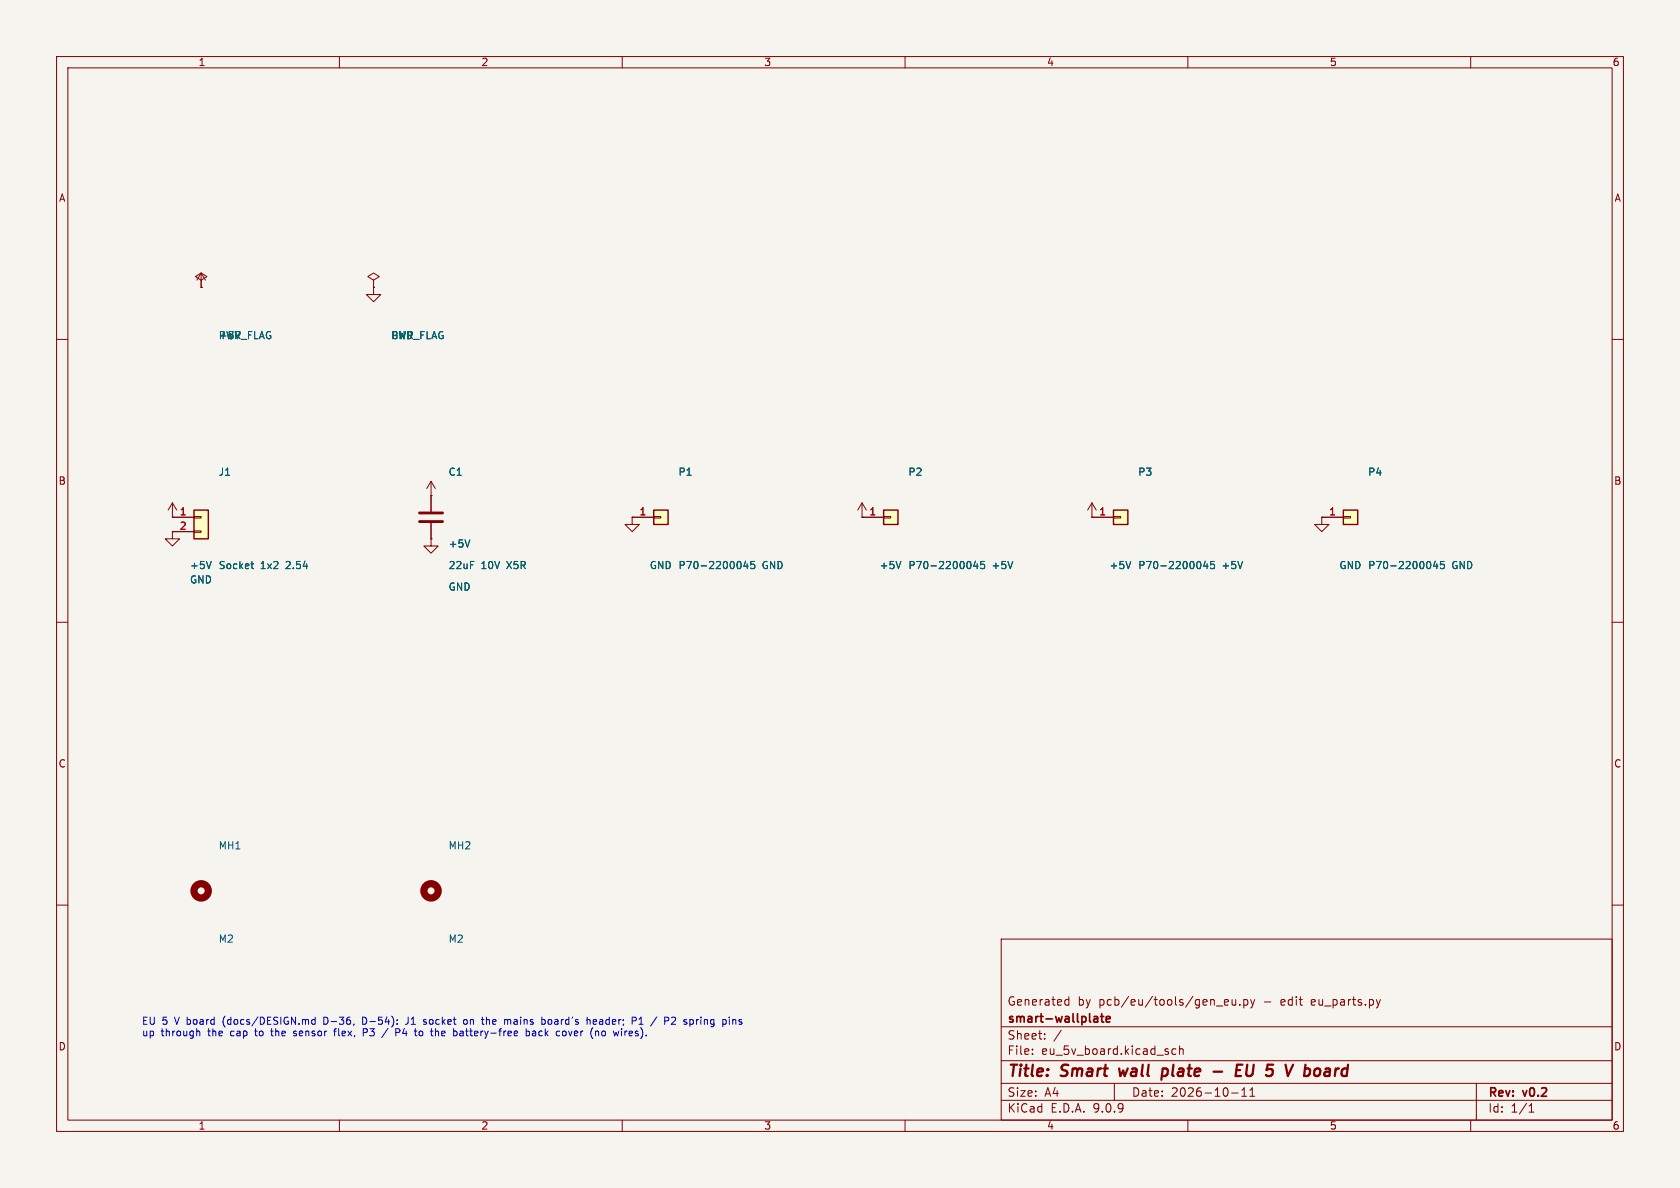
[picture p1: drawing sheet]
<svg xmlns="http://www.w3.org/2000/svg" width="297mm" height="210mm" viewBox="0 0 297 210" stroke-linecap="round" stroke-linejoin="round" font-family="sans-serif">
<path d="M0 0h297v210h-297z" fill="#f5f4ef" stroke="#f5f4ef" stroke-width=".18"/>
<g fill="none" stroke="#840000" stroke-width=".18">
<path d="M10 10h277v190h-277zM12 12h273v186h-273zM60 10v2M110 10v2M160 10v2M210 10v2M260 10v2M10 60h2M285 60h2M30.5 94v1.3h1.2l-1.2 1.2-1.3-1.2h1.3M30.5 94h.1M30.5 91.4h.1"/>
<path d="M30.5 88.9l-.8 1.3M30.5 88.9l.7 1.3M30.5 88.9v2.5M76.2 87.6h.1M76.2 85.1l-.8 1.3M76.2 85.1l.8 1.3M76.2 85.1v5.3M76.2 92.5v2.8M152.4 91.4h.1M152.4 88.9l-.8 1.3M152.4 88.9l.8 1.3M152.4 88.9v2.5"/>
<path d="M10 110h2M285 110h2M10 160h2M177 166h108v32h-108zM188.4 177.6h.6M188.4 176.8h.6M189 176.2v1.5M216.5 177.6h.6M216.5 176.8l.5-.1 .2 .4-.7 .1M217.8 176.7l.1 .9 .3 .1 .3-.1M218.5 176.7v1M219.2 177.6v.1"/>
<path d="M219.9 176.8l.4-.1 .3 .3v.4l-.1 .2h-.6M219.9 176.7v1.5M221.1 176.7l.4 1M221.5 177.7l-.2 .4-.2 .1M221.8 176.7l-.3 1M244 176.7l-.3 1M285 160h2M60 198v2M110 198v2M160 198v2M177 194.5h108M177 191.5h108"/>
<path d="M177 187.5h108M177 181.5h108M182.5 186.3v.1M182.5 185.5v.1M184.7 183.6v.1M184.7 182.8v.1M187.6 182.1l-1.3 2M197 191.5v3M207.9 185.5l-.4-.1-.3 .3v.4l.1 .2h.6M208.5 185.5l.2-.1 .4 .1 .1 .9M208.5 184.9v1.5M210 198v2"/>
<path d="M217.7 193.2h1.2M219.5 193.8h.9M219.5 192.7l.5-.4v1.5M221 193.8h.8M221 192.7l.4-.4v1.5M260 198v2M261 191.5v6.5M270.3 196.6h.9M270.3 195.5l.4-.4v1.5"/>
</g>
<path d="M197.8 188.9l.3 1.3 .5-.9M205.4 190.1l.2 .1 .6-.1M205.6 189l.2-.1 .5 .1M205.6 188.9l-.3 2M214.5 189.4h1.6M218.6 189.2h.6M219.6 188.2h-.9l-.3 2h1M220.5 188.2l-.2 1.6 .2 .3 .5 .1M230.7 189l.2-.1 .6 .1 .1 .3-.1 .5a.66 .66 0 0 1-.9 .3M230.8 188.2l-.3 2" fill="none" stroke="#840000" stroke-width=".4"/>
<path d="M193.8 179.7l.3 .2v.8M194.6 179.7h.5M194.8 179.2v1.3l.3 .2M194.1 180.6l-.5 .1M194.1 180l-.5 .1M195.6 180.2l.7-.2-.1-.2-.4-.1-.2 .2v.7h.6" fill="none" stroke="#840000" stroke-width=".3"/>
<path d="M37.3 99.2l-.4 1.3M83.1 95.4l-.5 1.3M159.3 99.2l-.5 1.3" fill="none" stroke="#006464" stroke-width=".18"/>
<g fill="none" stroke="#840000" stroke-width="1.3">
<circle cx="35.6" cy="157.5" r="1.27"/>
<circle cx="76.2" cy="157.5" r="1.27"/>
</g>
<path d="M74.2 90.7h4M74.2 92.2h4" fill="none" stroke="#840000" stroke-width=".51"/>
<path d="M115.6 90.2h2.5v2.5h-2.5z" fill="#ffffc2"/>
<path d="M115.6 90.2h2.5v2.5h-2.5z" fill="none" stroke="#840000" stroke-width=".25"/>
<path d="M35.6 50.8h.1M35.6 48.3l-.8 1.2M35.6 48.3l.7 1.2M35.6 48.3v2.5M76.2 95.3v1.2h1.3l-1.3 1.3-1.3-1.3h1.3M76.2 95.3h.1M111.8 91.4v1.3h1.2l-1.2 1.3-1.3-1.3h1.3M111.8 91.4h.1M111.8 91.4h3.8M115.6 91.3h1.2v.3h-1.2z" fill="none" stroke="#840000" stroke-width=".18"/>
<path d="M131 99.5v.8M131.8 99.2l-.3 .9h.8M132.1 99.7v.8M133.4 99.2h-.6l-.1 .7 .2-.2 .4 .1 .1 .2v.4l-.2 .1-.5-.1" fill="none" stroke="#006464" stroke-width=".18"/>
<path d="M237.5 90.2h2.5v2.5h-2.5z" fill="#ffffc2"/>
<path d="M237.5 90.2h2.5v2.5h-2.5z" fill="none" stroke="#840000" stroke-width=".25"/>
<path d="M233.7 91.4h3.8M237.5 91.3h1.3v.3h-1.3z" fill="none" stroke="#840000" stroke-width=".18"/>
<path d="M252.9 99.5v.8M253.7 99.2l-.3 .9h.8M254 99.7v.8M255.3 99.2h-.6l-.1 .7 .2-.2 .4 .1 .2 .2-.1 .4-.2 .1-.5-.1" fill="none" stroke="#006464" stroke-width=".18"/>
<path d="M196.8 90.2h2.6v2.5h-2.6z" fill="#ffffc2"/>
<path d="M196.8 90.2h2.6v2.5h-2.6z" fill="none" stroke="#840000" stroke-width=".25"/>
<path d="M193 91.4h.1M193 91.4h3.8M193 88.9l-.7 1.3M193 88.9l.8 1.3M193 88.9v2.5M196.8 91.3h1.3v.3h-1.3z" fill="none" stroke="#840000" stroke-width=".18"/>
<path d="M199.9 99.2l-.4 1.3M212.2 99.5v.8M213.1 99.2l-.3 .9h.8M213.4 99.7v.8M214.7 99.2h-.6l-.1 .7 .2-.2 .4 .1 .1 .2v.4l-.2 .1-.5-.1" fill="none" stroke="#006464" stroke-width=".18"/>
<path d="M156.2 90.2h2.5v2.5h-2.5z" fill="#ffffc2"/>
<path d="M156.2 90.2h2.5v2.5h-2.5z" fill="none" stroke="#840000" stroke-width=".25"/>
<path d="M35.6 49.5l1-.6-1-.6-1.1 .6 1.1 .6v1.3M35.6 50.8h.1M66 50.8v1.3h1.3l-1.3 1.2-1.2-1.2h1.2M66 50.8h.1M66 49.5l1.1-.6-1.1-.6-1 .6 1 .6v1.3M152.4 91.4h3.8M156.2 91.3h1.3v.3h-1.3zM233.7 91.4v1.3h1.2l-1.2 1.3-1.3-1.3h1.3M233.7 91.4h.1" fill="none" stroke="#840000" stroke-width=".18"/>
<path d="M171.6 99.5v.8M172.4 99.2l-.3 .9h.8M172.7 99.7v.8M174 99.2h-.6v.7l.1-.2 .5 .1 .1 .2-.1 .4-.2 .1-.4-.1" fill="none" stroke="#006464" stroke-width=".18"/>
<path d="M34.3 90.2h2.5v5.1h-2.5z" fill="#ffffc2"/>
<path d="M34.3 90.2h2.5v5.1h-2.5z" fill="none" stroke="#840000" stroke-width=".25"/>
<g fill="none" stroke="#840000" stroke-width=".18">
<path d="M35.6 50.8h.1M66 50.8h.1M30.5 91.4h.1M30.5 94h.1M30.5 91.4h3.8M30.5 94h3.8M34.3 91.3h1.3v.3h-1.3zM34.3 93.9h1.3v.2h-1.3zM76.2 95.3h.1M76.2 87.6h.1M76.2 87.6v2.8M76.2 92.5v2.8"/>
<path d="M111.8 91.4h.1M111.8 91.4h3.8M152.4 91.4h.1M152.4 91.4h3.8M193 91.4h.1M193 91.4h3.8M233.7 91.4h.1M233.7 91.4h3.8"/>
</g>
<g fill="none" stroke="#006464" stroke-width=".18">
<path d="M37.3 99.2l-.4 1.3M44.4 99.7h.4M83.1 95.4l-.5 1.3M131 99.5v.8M131.8 99.2l-.3 .9h.8M132.1 99.7v.8M133.4 99.2h-.6l-.1 .7 .2-.2 .4 .1 .1 .2v.4l-.2 .1-.5-.1M159.3 99.2l-.5 1.3M171.6 99.5v.8M172.4 99.2l-.3 .9h.8M172.7 99.7v.8M174 99.2h-.6v.7l.1-.2 .5 .1 .1 .2-.1 .4-.2 .1-.4-.1"/>
<path d="M199.9 99.2l-.4 1.3M212.2 99.5v.8M213.1 99.2l-.3 .9h.8M213.4 99.7v.8M214.7 99.2h-.6l-.1 .7 .2-.2 .4 .1 .1 .2v.4l-.2 .1-.5-.1M252.9 99.5v.8M253.7 99.2l-.3 .9h.8M254 99.7v.8M255.3 99.2h-.6l-.1 .7 .2-.2 .4 .1 .2 .2-.1 .4-.2 .1-.5-.1M44.5 100.3l.3 .2"/>
</g>
<g fill="none" stroke="#0000c2" stroke-width=".18">
<path d="M55.7 179.8v1.3M57.6 179.8h-.3v1.3h.3M64.6 179.9l-.5-.1v1.3l.5-.1M72.2 179.8v.9a.41 .41 0 0 1-.5 .4M85.3 179.8v1.1M86 179.8v1.3M112.4 179.9v.4M116.1 179.7l-1.1 1.7M118.9 179.8l.4 .1 .1 .3-.7 .9h.7M35 182.3l.3 .2v.6M48 181.8l.1 1.3M51.9 183.1h.4"/>
<path d="M51.9 182.5l.1 .1 .3 .1M55.7 180.3l-.4-.1-.2 .3 .1 .5h.5M59.1 182v1.1M64.7 181.8h-.5v1.3M64.8 182.5h-.6M68.6 181.8l-1.1 1.6M70 182.5h.6l.1-.2-.1-.3-.6-.2v1.3M74.2 182.3h.3l.2 .1M74.7 183l-.2 .1h-.3M74.9 180.6l.5 .1v.2l-.2 .2-.3-.1M74.9 180.3h.5M77.2 182.3l.3 .2v.6"/>
<path d="M81.3 182.9l.2 .2h.4M81.3 182.3h.5l.1 .8M81.9 182.6h-.4l-.2 .2M82 180.3l.2-.1 .4 .1v.5l-.1 .2-.3 .1-.2-.1zM86.4 180.2l-.4 .1M89.8 180.3h.4l.1 .8M93 182.3h.4l.2 .2-.1 .6h-.5M93 181.8v1.3M94.2 182.3h.4l.1 .8M94.7 182.6h-.4l-.2 .2 .2 .3h.4M96.3 180.3l.1 .2-.1 .5M97.4 180.3l-.3-.1-.2 .3v.5l.2 .1 .3-.1"/>
<path d="M99.7 182.3h.3l.1 .2-.1 .5-.3 .1M104 180.2l.3 .2v.7M104.8 181.7l-.2 .3M104.9 180.6l.6-.1-.1-.2-.4-.1-.1 .2v.6h.5M106.5 182.3l-.1 .6 .1 .2h.3M110.5 182.3v.8M110.6 182.3l-.1 .2M113 181.1h.7M113 180.2l.3-.4v1.3M123.1 180.2v.9M123.5 180.2l-.4 .3M129.5 180.3l.2-.1 .3 .1 .1 .8"/>
<path d="M129.5 180.2v.9"/>
</g>
<g font-size="2.8" fill="#840000">
<text x="178" y="190.9">Title:</text>
<text x="187.7" y="190.9">Smart</text>
<text x="198.7" y="190.9">wall</text>
<text x="207.1" y="190.9">plate</text>
<text x="221.7" y="190.9">EU</text>
<text x="227.9" y="190.9">5</text>
<text x="232.2" y="190.9">V board</text>
</g>
<g font-size="2.1" fill="#840000">
<text x="178" y="178">Generated</text>
<text x="190.5" y="178">by</text>
<text x="194.3" y="178">pcb/eu/tools/gen_eu.py</text>
<text x="223.5" y="178">-</text>
<text x="226.7" y="178">edit</text>
<text x="232.2" y="178">eu_parts.py</text>
<text x="178" y="184">Sheet:</text>
<text x="178" y="181.2">smart-wallplate</text>
<text x="178" y="186.7">File:</text>
<text x="184.1" y="186.7">eu_5v_board.kicad_sch</text>
<text x="178" y="196.9">KiCad</text>
<text x="178" y="194.1">Size:</text>
<text x="184.7" y="194.1">A4</text>
<text x="185.7" y="196.9">E.D.A.</text>
<text x="193.3" y="196.9">9.0.9</text>
<text x="200" y="194.1">Date:</text>
<text x="207" y="194.1">2026-10-11</text>
<text x="263" y="194.3">Rev:</text>
<text x="263" y="196.9">Id:</text>
<text x="267.1" y="196.9">1/1</text>
<text x="269.4" y="194.3">v0.2</text>
</g>
<g font-size="1.8" fill="#840000">
<text x="35" y="11.9">1</text>
<text x="85" y="11.9">2</text>
<text x="135" y="11.9">3</text>
<text x="185" y="11.9">4</text>
<text x="235" y="11.9">5</text>
<text x="285" y="11.9">6</text>
<text x="10.3" y="35.9">A</text>
<text x="285.3" y="35.9">A</text>
<text x="10.3" y="85.9">B</text>
<text x="285.3" y="85.9">B</text>
<text x="10.3" y="135.9">C</text>
<text x="285.3" y="135.9">C</text>
<text x="10.3" y="185.9">D</text>
<text x="285.3" y="185.9">D</text>
<text x="35" y="199.9">1</text>
<text x="85" y="199.9">2</text>
<text x="135" y="199.9">3</text>
<text x="185" y="199.9">4</text>
<text x="235" y="199.9">5</text>
<text x="285" y="199.9">6</text>
</g>
<g font-size="1.8" fill="#006464">
<text x="38.6" y="60.2">+5V</text>
<text x="38.6" y="60.2">PWR_FLAG</text>
<text x="69" y="60.2">GND</text>
<text x="69" y="60.2">PWR_FLAG</text>
<text x="38.6" y="84.3">J1</text>
<text x="79.2" y="84.3">C1</text>
<text x="119.8" y="84.3">P1</text>
<text x="160.5" y="84.3">P2</text>
<text x="201.1" y="84.3">P3</text>
<text x="241.8" y="84.3">P4</text>
<text x="33.5" y="100.8">+5V</text>
<text x="38.6" y="100.8">Socket</text>
<text x="46" y="100.8">1x2</text>
<text x="50.6" y="100.8">2.54</text>
<text x="79.2" y="97">+5V</text>
<text x="79.2" y="100.8">22uF</text>
<text x="85" y="100.8">10V</text>
<text x="89.7" y="100.8">X5R</text>
<text x="114.8" y="100.8">GND P70-2200045</text>
<text x="134.7" y="100.8">GND</text>
<text x="155.4" y="100.8">+5V</text>
<text x="160.5" y="100.8">P70-2200045</text>
<text x="175.4" y="100.8">+5V</text>
<text x="196" y="100.8">+5V</text>
<text x="201.1" y="100.8">P70-2200045</text>
<text x="216" y="100.8">+5V</text>
<text x="236.7" y="100.8">GND P70-2200045</text>
<text x="256.7" y="100.8">GND</text>
<text x="33.5" y="103.3">GND</text>
<text x="79.2" y="104.6">GND</text>
<text x="38.6" y="150.3">MH1</text>
<text x="79.2" y="150.3">MH2</text>
<text x="38.6" y="166.8">M2</text>
<text x="79.2" y="166.8">M2</text>
</g>
<g font-size="1.8" fill="#a90000">
<text x="31.7" y="91.2">1</text>
<text x="31.7" y="93.7">2</text>
<text x="113" y="91.2">1</text>
<text x="153.6" y="91.2">1</text>
<text x="194.2" y="91.2">1</text>
<text x="234.9" y="91.2">1</text>
</g>
<g font-size="1.8" fill="#0000c2">
<text x="25" y="181.5">EU 5</text>
<text x="25" y="183.5">up</text>
<text x="28.5" y="183.5">through</text>
<text x="31" y="181.5">V board</text>
<text x="36.9" y="183.5">the</text>
<text x="39.8" y="181.5">(docs/DESIGN.md</text>
<text x="41" y="183.5">cap</text>
<text x="45.6" y="183.5">to</text>
<text x="48.6" y="183.5">the</text>
<text x="52.8" y="183.5">sensor</text>
<text x="57.9" y="181.5">D-36,</text>
<text x="60.2" y="183.5">flex,</text>
<text x="64.9" y="181.5">D-54):</text>
<text x="65.5" y="183.5">P3</text>
<text x="71.6" y="183.5">P4</text>
<text x="72.8" y="181.5">J1</text>
<text x="75.3" y="183.5">to</text>
<text x="76.2" y="181.5">socket</text>
<text x="78.3" y="183.5">the</text>
<text x="82.4" y="183.5">battery-free</text>
<text x="83.4" y="181.5">on</text>
<text x="86.9" y="181.5">the</text>
<text x="91" y="181.5">mains</text>
<text x="95.5" y="183.5">back</text>
<text x="97.8" y="181.5">board's</text>
<text x="101" y="183.5">cover</text>
<text x="106" y="181.5">header;</text>
<text x="107.3" y="183.5">(no</text>
<text x="111.6" y="183.5">wires).</text>
<text x="117.9" y="181.5">/</text>
<text x="120.4" y="181.5">P2</text>
<text x="124" y="181.5">spring</text>
<text x="131" y="181.5">pins</text>
</g>
</svg>
